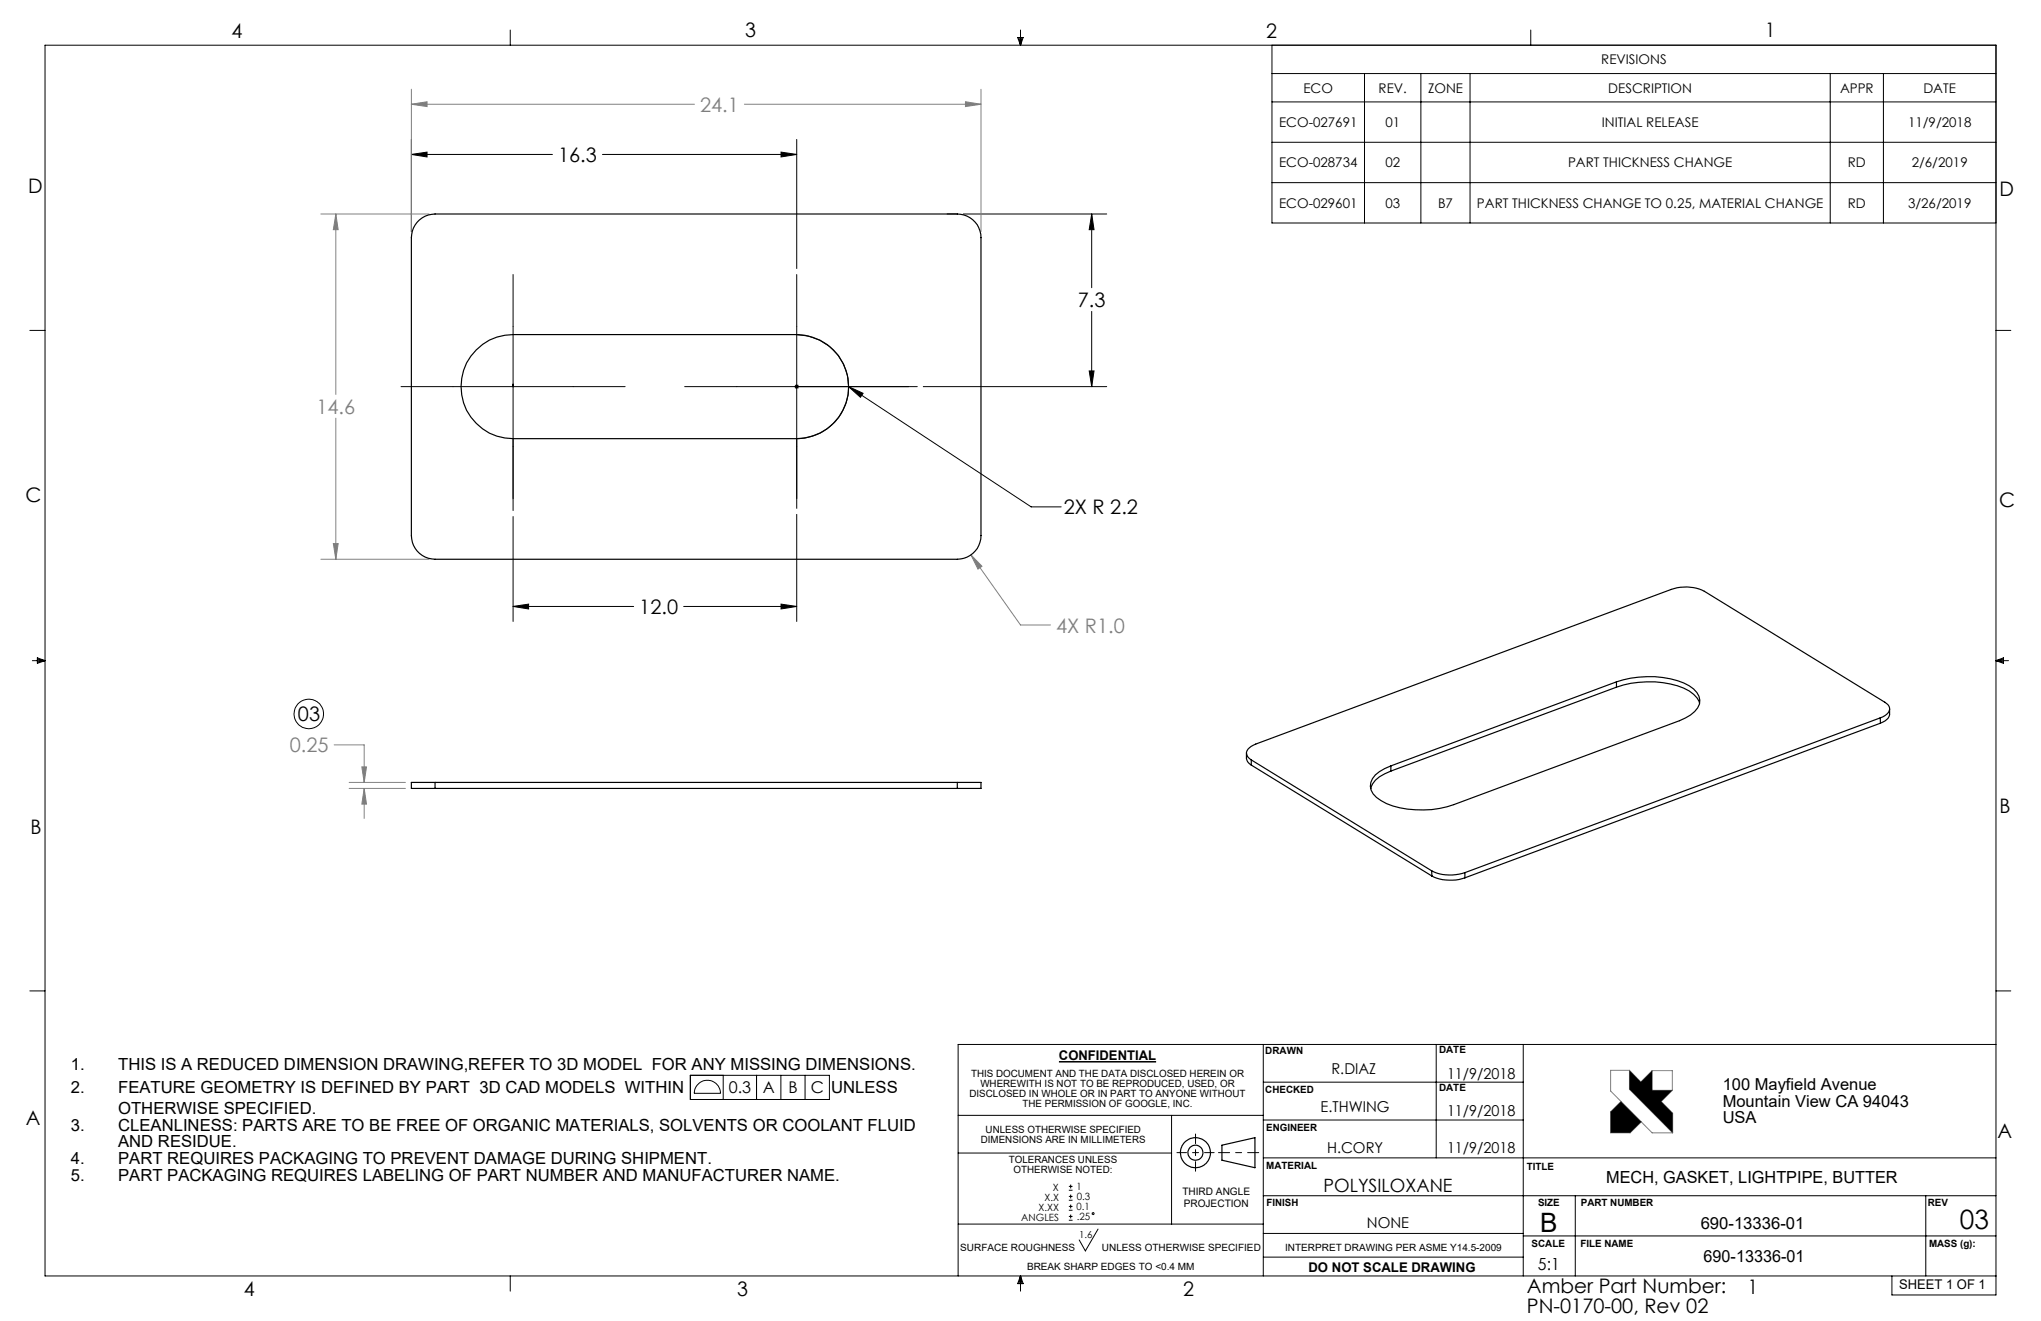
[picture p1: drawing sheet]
<svg xmlns="http://www.w3.org/2000/svg" width="432mm" height="279mm" viewBox="0 0 432 279" stroke-linecap="round" stroke-linejoin="round" font-family="sans-serif">
<g fill="none" stroke="#000" stroke-width=".25">
<path d="M258.5 242.2l7-1.6v6.4l-7-1.6z"/>
<circle cx="252.9" cy="243.8" r="1.59"/>
<circle cx="252.9" cy="243.8" r="3.2"/>
</g>
<path d="M257.8 243.8h8.5" fill="none" stroke="#000" stroke-width=".21" stroke-dasharray="15.2 1.3 1.3 1.3" stroke-dashoffset="12.9"/>
<path d="M252.9 239.9v7.8M249 243.8h7.9" fill="none" stroke="#000" stroke-width=".21" stroke-dasharray="15.2 1.3 1.3 1.3" stroke-dashoffset="13.2"/>
<g fill="none" stroke="#000" stroke-width=".21">
<path d="M107.9 6.3v3.3M215.3 7.9h1.2l-.6 1.7zM215.6 7.9l.3 1.7M215.9 6.3v3.3M216.2 7.9l-.3 1.7M269.1 9.6v37.6h153.2M269.1 15.6h153.2M288.7 15.6v31.6M300.6 15.6v31.6M311 15.6v31.6M323.9 6.3v3.3M387.2 15.6v31.6"/>
<path d="M398.5 15.6v31.6M87 32.7l3.3-.5v1zM87 29.5v19.5M87 32.7h29.9M127.5 32.7h41.1M165.2 32.2l3.4 .5-3.4 .5zM168.6 29.5v27.3M269.1 30.1h153.2M269.1 38.6h153.2M269.1 21.6h153.2M108.5 58.1v49.9M168.6 58.1v49.4"/>
<path d="M200.4 45.3h2.1M203.8 45.3h30.3M231 45.3l.5 3.3h-1.1zM231 45.3v15.6M6.3 69.9h3.2M169.1 70.8h-.5a11 11 0 0 1 10.9 11M230.4 78.5h1.1l-.5 3.3zM231 65.9v15.9M422.3 69.9h3.1M84.8 81.8h47.5M168.2 81.4l.7 .7M168.9 81.4l-.7 .7"/>
<path d="M179.5 81.8l3.1 1.4-.6 .8zM179.5 81.8a11 11 0 0 1-10.9 11M179.5 81.8h.1M179.5 81.8l38.7 25.4h6.3M194.1 81.8h-49.2M195.3 81.8h38.8M108.5 109.3v22.1M168.6 108.8v22.6M6.8 139.7h2.7M7.9 139.1l1.6 .6-1.6 .6zM7.9 139.4l1.6 .3M9.5 139.7l-1.6 .3"/>
<path d="M108.5 128.3l3.3-.5v1zM108.5 128.3h25.6M144.6 128.3h24M165.2 127.8l3.4 .5-3.4 .5zM422.3 139.7h2.6M422.3 139.7l1.6 .3M422.3 139.7l1.6-.6v1.2zM423.9 139.4l-1.6 .3M6.3 209.6h3.2M422.3 209.6h3.1M146 227.4h29.5v5.2h-29.5zM147.5 229.5a2.77 2.77 0 0 1 3.1-.9 2.77 2.77 0 0 1 1.8 2.6h-5.5a2.65 2.65 0 0 1 .6-1.7z"/>
<path d="M153 227.4v5.2M160.1 227.4v5.2M165.2 227.4v5.2M170.3 227.4v5.2M202.7 235.9h64.6M247.9 235.9v23M267.3 236.9h55M267.3 228.9h55M267.3 220.9v49M303.8 220.9v24M322.3 220.9v49M422.3 220.9h-219.6v49"/>
<path d="M202.7 243.9h45.2M202.7 258.9h64.6M226.1 251.7h.8M226.1 250.9h.8M226.1 253.9h.8M226.1 253h.8M226.1 256h.8M226.1 255.2h.8M226.1 258.1h.8M226.1 257.3h.8M226.5 250.5v.9M226.5 252.7v.8"/>
<path d="M226.5 254.8v.8M226.5 256.9v.8M232.3 260l-2.7 4.6-1.3-2.3M267.3 252.9h155M267.3 244.9h155M333.3 252.9v17M407.4 252.9v17M107.9 269.9v3.2M215.9 269.9v3.2M215.9 269.9l.6 1.6h-1.2zM215.9 269.9l-.3 1.6M215.9 269.9l.3 1.6"/>
<path d="M267.3 260.9h55M267.3 265.9h55M322.3 261.4h100M400.3 269.9v4h22v-264.3h-412.8v260.3h412.8"/>
<circle cx="65.3" cy="151" r="3.1"/>
<circle cx="231.3" cy="256.7" r=".19"/>
</g>
<g fill="none" stroke="#808080" stroke-width=".21">
<path d="M87 18.9v30.1M207.5 18.9v30.1M87 22h59.9M87 22l3.3-.5v1zM157.5 22h50M204.3 21.5l3.2 .5-3.2 .5zM67.9 45.3h22.9M71 45.3v38.1M71 45.3l.5 3.3h-1zM71 88.4v29.9M67.9 118.3h22.9M70.5 115h1l-.5 3.3z"/>
<path d="M205.4 117.4l2.4 2.4-.9 .6zM205.4 117.4l10.5 14.8h6.3M70.7 157.6h6.3v7.9M73.9 165.5h11.9M73.9 166.8h11.9M76.6 162.2h.9l-.5 3.3zM77 166.8v6.3M77 166.8l.5 3.3h-.9zM342.9 233l-2.2 2.2v4.4h4.2l2.3-2.3M344.7 226.4h-4v4.4l8.8 8.8h4.4M344.7 226.4v4l9.2 9.2M344.7 226.4l2.4 2.4 2.4-2.4"/>
<path d="M349.5 226.4h4.3v4.2M349.5 226.4v4.2h4.3M353.8 230.6l-2.4 2.4 2.5 2.4v4.2"/>
</g>
<path d="M340.7 235.2v4.4h4.2l2.3-2.3-4.3-4.3zM344.7 226.4v4l9.2 9.2v-4.2l-2.5-2.4 2.4-2.4h-4.3v-4.2l-2.4 2.4z" fill-rule="evenodd" fill="#000"/>
<path d="M224 224.6h20.6" fill="none" stroke="#000" stroke-width=".32"/>
<g fill="#000">
<path d="M179.5 81.8l3.1 1.4-.6 .8z"/>
<path d="M165.2 32.2l3.4 .5-3.4 .5zM87 32.7l3.3-.5v1z"/>
<path d="M108.5 128.3l3.3-.5v1zM165.2 127.8l3.4 .5-3.4 .5zM230.4 78.5h1.1l-.5 3.3zM231 45.3l.5 3.3h-1.1z"/>
</g>
<path d="M71 45.3l.5 3.3h-1zM70.5 115h1l-.5 3.3zM87 22l3.3-.5v1zM204.3 21.5l3.2 .5-3.2 .5zM205.4 117.4l1.5 3 .9-.6zM76.6 162.2h.9l-.5 3.3zM77 166.8l.5 3.3h-.9z" fill="#808080"/>
<g fill="none" stroke="#000" stroke-width=".25">
<path d="M88.3 47a5 5 0 0 1 3.7-1.7h110.5a5 5 0 0 1 5 5v63a5 5 0 0 1-5 5h-110.5a5 5 0 0 1-5-5v-63a5.1 5.1 0 0 1 1.3-3.3zM100.8 74a10.5 10.5 0 0 1 7.7-3.2h60.1a11 11 0 0 1 10.9 11 11 11 0 0 1-10.9 11h-60.1a11 11 0 0 1-10.1-6.8 11 11 0 0 1 2.4-12zM263.7 159.3a2.16 2.16 0 0 0 1 2.5M342 144.2a20.1 20.1 0 0 1 15.4 .9 3.8 3.8 0 0 1 2.2 3.8 5.5 5.5 0 0 1-3 3l-49 18.3a21.2 21.2 0 0 1-14.3-.2 5.1 5.1 0 0 1-3.4-3.7 3.7 3.7 0 0 1 2-3.1l2.4-1.2M342 145.3a19.9 19.9 0 0 1 15.4 .9 4.2 4.2 0 0 1 2.2 2.6M342 144.2l-47.7 17.8M342 144.2v1.1M342 145.3l-47.7 17.8M397.8 151.8l1-.5a1.5 1.5 0 0 0 1-1.4 1.5 1.5 0 0 0-1.1-1.4l-38.1-23.4a9.2 9.2 0 0 0-7-.4l-87.9 32.7-1 .5a1.51 1.51 0 0 0-1 1.4 1.51 1.51 0 0 0 1 1.4M397.8 151.8l-87.9 32.8M397.8 151.8v1.2M397.8 153l-87.9 32.7"/>
<path d="M399.8 149.9a2.41 2.41 0 0 1-2 3.1M92 165.5h-5v1.3h5M92 165.5v1.3M92 166.8h110.5M92 165.5h110.5M202.5 165.5h5v1.3h-5M202.5 165.5v1.3M264.7 160.7l38.2 23.5M264.7 160.7v1.1M264.7 161.8l38.2 23.5M294.3 163.1a6.5 6.5 0 0 0-4.3 3.5v.2M294.3 162v1.1"/>
<path d="M302.9 184.2a9.2 9.2 0 0 0 7 .4M302.9 184.2v1.1M302.9 185.3a9.2 9.2 0 0 0 7 .4M309.9 184.6v1.1"/>
</g>
<g font-size="5.6">
<text x="325.9" y="260.6">B</text>
<text x="414.6" y="260">03</text>
</g>
<g font-size="4.2">
<text x="49" y="8.1">4</text>
<text x="157.6" y="7.8">3</text>
<text x="267.9" y="8.1">2</text>
<text x="373.5" y="7.7">1</text>
<text x="118.1" y="34.3">16.3</text>
<text x="6" y="40.7">D</text>
<text x="423" y="41.5">D</text>
<text x="228" y="64.9">7.3</text>
<text x="5.4" y="106.2">C</text>
<text x="422.9" y="107.2">C</text>
<text x="225.1" y="108.8">2X R 2.2</text>
<text x="135.3" y="129.9">12.0</text>
<text x="63" y="152.5">03</text>
<text x="423" y="172.1">B</text>
<text x="6.5" y="176.3">B</text>
<text x="5.5" y="238">A</text>
<text x="422.6" y="240.8">A</text>
<text x="51.6" y="274.1">4</text>
<text x="155.9" y="274.2">3</text>
<text x="250.3" y="274.2">2</text>
<text x="323" y="273.5">Amber Part Number:</text>
<text x="369.8" y="273.8">1</text>
<text x="323" y="277.7">PN-0170-00, Rev 02</text>
</g>
<g font-size="4.2" fill="#808080">
<text x="148.1" y="23.6">24.1</text>
<text x="67" y="87.5">14.6</text>
<text x="223.4" y="133.8">4X R1.0</text>
<text x="61.3" y="159.1">0.25</text>
</g>
<text font-size="3.9" x="280" y="252.2">POLYSILOXANE</text>
<g font-size="3.5">
<text x="15" y="226.3">1.</text>
<text x="25" y="226.3">THIS IS A REDUCED DIMENSION DRAWING,REFER TO 3D MODEL FOR ANY MISSING DIMENSIONS.</text>
<text x="15" y="231.2">2.</text>
<text x="25" y="231.2">FEATURE GEOMETRY IS DEFINED BY PART 3D CAD MODELS WITHIN</text>
<text x="175.8" y="231.2">UNLESS</text>
<text x="364.5" y="230.5">100 Mayfield Avenue</text>
<text x="15" y="239.2">3.</text>
<text x="25" y="235.6">OTHERWISE SPECIFIED.</text>
<text x="25" y="239.2">CLEANLINESS: PARTS ARE TO BE FREE OF ORGANIC MATERIALS, SOLVENTS OR COOLANT FLUID</text>
<text x="364.5" y="234.1">Mountain View CA 94043</text>
<text x="364.5" y="237.6">USA</text>
<text x="25" y="242.7">AND RESIDUE.</text>
<text x="15" y="246.2">4.</text>
<text x="15" y="249.8">5.</text>
<text x="25" y="246.2">PART REQUIRES PACKAGING TO PREVENT DAMAGE DURING SHIPMENT.</text>
<text x="25" y="249.8">PART PACKAGING REQUIRES LABELING OF PART NUMBER AND MANUFACTURER NAME.</text>
<text x="339.8" y="250.1">MECH, GASKET, LIGHTPIPE, BUTTER</text>
<text x="359.8" y="259.9">690-13336-01</text>
<text x="325.4" y="268.7">5:1</text>
<text x="360.4" y="267">690-13336-01</text>
</g>
<g font-size="3.4">
<text x="154.2" y="231.3">0.3</text>
<text x="161.4" y="231.3">A</text>
<text x="166.8" y="231.3">B</text>
<text x="171.5" y="231.3">C</text>
</g>
<g font-size="3.2">
<text x="281.7" y="227.1">R.DIAZ</text>
<text x="306.1" y="228.2">11/9/2018</text>
<text x="279.4" y="235.2">E.THWING</text>
<text x="306.1" y="236.1">11/9/2018</text>
<text x="280.8" y="244">H.CORY</text>
<text x="306.1" y="244">11/9/2018</text>
<text x="289.2" y="259.8">NONE</text>
</g>
<g font-size="2.8">
<text x="338.8" y="13.6">REVISIONS</text>
<text x="275.8" y="19.6">ECO</text>
<text x="291.7" y="19.6">REV.</text>
<text x="302.1" y="19.6">ZONE</text>
<text x="340.3" y="19.6">DESCRIPTION</text>
<text x="389.3" y="19.6">APPR</text>
<text x="406.9" y="19.6">DATE</text>
<text x="270.6" y="26.9">ECO-027691</text>
<text x="293.1" y="26.9">01</text>
<text x="338.9" y="26.9">INITIAL RELEASE</text>
<text x="403.7" y="26.9">11/9/2018</text>
<text x="270.6" y="35.4">ECO-028734</text>
<text x="293.1" y="35.4">02</text>
<text x="331.7" y="35.4">PART THICKNESS CHANGE</text>
<text x="390.9" y="35.4">RD</text>
<text x="404.4" y="35.4">2/6/2019</text>
<text x="270.6" y="43.9">ECO-029601</text>
<text x="293.1" y="43.9">03</text>
<text x="304.2" y="43.9">B7</text>
<text x="312.5" y="43.9">PART THICKNESS CHANGE TO 0.25, MATERIAL CHANGE</text>
<text x="390.9" y="43.9">RD</text>
<text x="403.7" y="43.9">3/26/2019</text>
<text x="224" y="224.3">CONFIDENTIAL</text>
<text x="276.8" y="269">DO NOT SCALE DRAWING</text>
<text x="401.8" y="272.7">SHEET 1 OF 1</text>
</g>
<g font-size="2.2">
<text x="250.1" y="252.7">THIRD ANGLE</text>
<text x="250.4" y="255.3">PROJECTION</text>
</g>
<g font-size="2.1">
<text x="205.4" y="227.9">THIS DOCUMENT AND THE DATA DISCLOSED HEREIN OR</text>
<text x="267.7" y="223">DRAWN</text>
<text x="304.5" y="222.8">DATE</text>
<text x="205.1" y="232.1">DISCLOSED IN WHOLE OR IN PART TO ANYONE WITHOUT</text>
<text x="207.4" y="230">WHEREWITH IS NOT TO BE REPRODUCED, USED, OR</text>
<text x="267.7" y="231.1">CHECKED</text>
<text x="304.5" y="230.8">DATE</text>
<text x="208.5" y="239.6">UNLESS OTHERWISE SPECIFIED</text>
<text x="216.3" y="234.2">THE PERMISSION OF GOOGLE, INC.</text>
<text x="267.9" y="239.2">ENGINEER</text>
<text x="207.5" y="241.7">DIMENSIONS ARE IN MILLIMETERS</text>
<text x="213.4" y="246">TOLERANCES UNLESS</text>
<text x="214.4" y="248.1">OTHERWISE NOTED:</text>
<text x="222.8" y="251.8">X</text>
<text x="227.8" y="251.7">1</text>
<text x="267.9" y="247.1">MATERIAL</text>
<text x="323" y="247.4">TITLE</text>
<text x="219.7" y="256">X.XX</text>
<text x="221" y="253.9">X.X</text>
<text x="227.8" y="256">0.1</text>
<text x="227.8" y="253.8">0.3</text>
<text x="267.9" y="255.1">FINISH</text>
<text x="325.4" y="255">SIZE</text>
<text x="334.4" y="255">PART NUMBER</text>
<text x="407.9" y="255">REV</text>
<text x="216.1" y="258.2">ANGLES</text>
<text x="227.8" y="258.1">.25</text>
<text x="228.3" y="261.8">1.6</text>
<text x="324" y="263.7">SCALE</text>
<text x="334.4" y="263.7">FILE NAME</text>
<text x="408.1" y="263.7">MASS (g):</text>
<text x="203.2" y="264.5">SURFACE ROUGHNESS</text>
<text x="217.3" y="268.6">BREAK SHARP EDGES TO &lt;0.4 MM</text>
<text x="233.1" y="264.5">UNLESS OTHERWISE SPECIFIED</text>
<text x="271.9" y="264.5">INTERPRET DRAWING PER ASME Y14.5-2009</text>
</g>
</svg>
